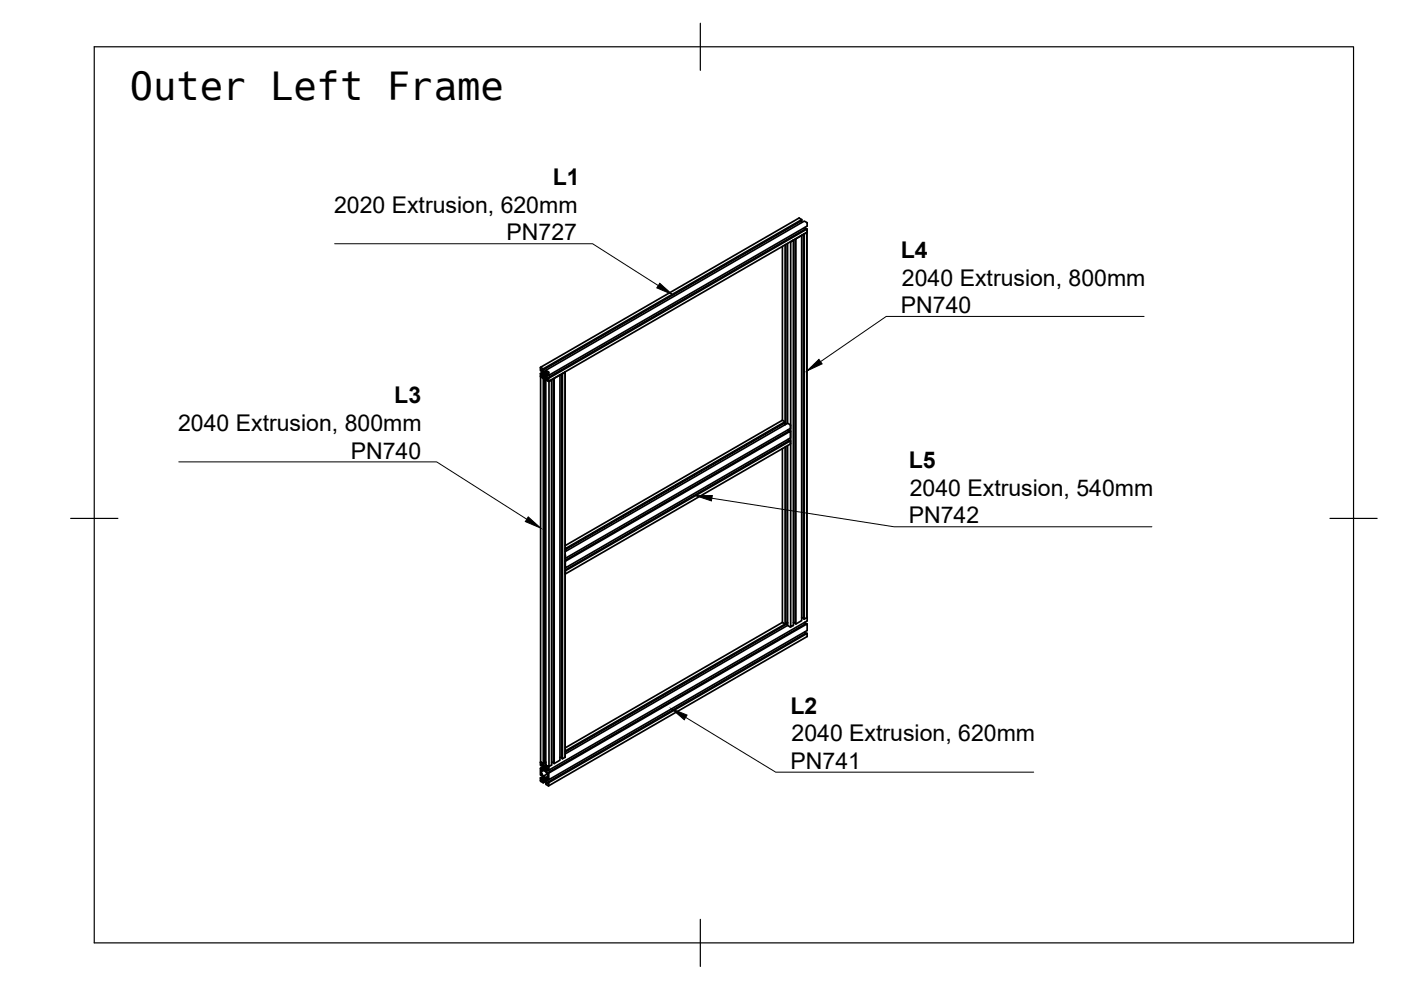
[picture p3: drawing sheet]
<svg xmlns="http://www.w3.org/2000/svg" width="297mm" height="210mm" viewBox="0 0 297 210" stroke-linecap="round" stroke-linejoin="round" font-family="sans-serif">
<!-- layer: Visible -->
<g fill="none" stroke="#000" stroke-width=".36">
<path d="M165.9 52.2v36.9M166.5 51.9v38.1l-.2-.3M166.6 51.8v38.1M167 51.6v38.1M167.6 51.3l.6-.4v81.7l-.6 .3zM167.7 51.3h-.1M168.2 50.9h.1M168.7 50.6h.1M169.5 46.3l.5 .3M169.5 46.2l-54.9 31.7M169.8 46.9l.2 .3M169.9 49.9l.1 81.7-1.3 .7"/>
<path d="M170 49.9l-1.3 .7v81.7l-.1-.1v-81.5M170.3 49.7v81.5l.2 .1v-81.7l.6-.3v81.7l-.6 .3M170.5 49.6h.1M170.6 48.3l.2 .2M171.1 48.5l-.1-.1-54.8 31.7v.2M171.1 49.2v-.7l-54.7 31.7-.2-.1M171.1 49.2h.1M114.6 77.9v.7l.1 .1M114.6 79.9v81.6M114.7 77.9l.5 .3 54.8-31.6v.2l-54.8 31.6v-.2M114.7 77.9h-.1M114.7 79.3v.3l.4-.2"/>
<path d="M114.9 78.6l-.2 .1v-.3l.4 .5v.6l-.4 .1M114.9 78.4l.3 .4 .5-.3 .6 .4 .1 .7 54.7-31.7v-.7l-.6-.3-54.8 31.6 .3 .5-.3 .1-.2-.1M115 78.3l.2 .1M115.1 78.9l-.5 .3v.7l.6 .4v81.6l-.5-.3M115.1 79.1l-.4 .2-.1-.1M115.3 79.7l-.4 .2 .3-.3 .3 .1 .5 .8-.3-.2M115.3 79.1l.3 .2v.3l-.3-.1zM115.5 79.8l-.3 .2-.3-.1M115.7 79.9l-.5 .4v-.3M115.7 80v.3M115.8 78.7l-.4 .2-.2-.1M115.8 79.5l.4-.2-.4 .2v-.2l.3-.2 .1 .4 .2 .1-.6 .3v-.3"/>
<path d="M115.8 79.9l.3 .4M115.8 78.8l-.4 .1M115.9 78.8l-.4 .2M116.2 79.4l-.4 .2M118.7 79.5v81.7l-1.2 .7M118.7 79.5l-1.2 .7v81.7l-.2-.1v-81.5M119.2 79.2h.1M119.8 78.8v.1M119.8 78.9l-.5 .3v81.7l-.2-.1v-81.5M119.8 78.9v81.7l-.5 .3M115.4 80.2v81.6l-.2 .1M115.7 80.6v81.6l.5 .3"/>
<path d="M115.9 80.3h-.2v.3l.6 .2M116.3 80.9l54.8-31.7v81.8M116.4 80.2v.6M116.4 80.9l.5-.3v81.6l-.5 .3zM116.4 80.9h-.1M116.9 80.5h.1M117.5 80.2h.1M165.9 95.1v36.9M165.9 89.1l.5 .3M165.9 89.1l-46.1 26.6M166.6 94.7v37.5l-.1 .1v-37.5M167 94.5v38.1l.5 .3"/>
<path d="M167.1 91.1l.1 .3M167.1 93.1l.1 .4M167.5 90l-.5-.3-47.2 27.3M167.5 90l.1 .2M167.6 94.1l-47.8 27.6M167.6 90.2v.6l-47.8 27.6M167.6 93.5l-.2-.1-47.6 27.5M167.6 91.4l-.2-.1-47.6 27.5M167.6 94v-.5l-47.8 27.5M119.8 116.3l46.6-26.9v.2l-46.6 27M119.8 118.9l.1 .1M119.8 117.6l.1 .1"/>
<path d="M119.9 119l47.7-27.6v1.5l-47.7 27.5zM119.8 120.4h.1M119.9 121.6l-.1 .1M166.5 132.3l-.6-.3-46.1 26.6M166.6 132h.4M167 132l-47.2 27.2M167 132.2l-47.2 27.2M167 132.6l-47.2 27.2M167.5 132.9h.2M168.2 132h.4M170 131h.3M170.6 131.9l.2 .4"/>
<path d="M170.6 134l.2 .3M171.1 130.9v.7l-54.7 31.7-.1-.8M171.1 132.3l-.1-.1-54.8 31.6-.1 .3M171.1 134.3l-.1-.1-54.8 31.6-.1 .3M114.6 161.5v.1M114.7 161.6l.5 .3M114.7 161.6l-.1 .7 .1 .1M114.7 165v.3l.4-.2M114.7 163v.3l.4-.2M114.8 163.5v.4M114.8 163.9h.1M114.9 163.5l.3-.2 .5 .3 .4 .6"/>
<path d="M114.9 164l.3 .6 .8-.5M114.9 163.5h-.1M114.9 162.3l-.2 .1v-.3l.4 .5v.6l-.4 .1M114.9 162l.3 .5 .5-.3v.2l.3 .2-.3 .2-.2-.1M114.9 164.3l-.2 .1v-.3l.4 .5v.6l-.4 .1M115.1 164.6l-.5 .3v.6l.6 .5M115.1 164.8l-.4 .2-.1-.1M115.1 162.6l-.5 .3v1.4l.1 .1M115.1 162.8l-.4 .2-.1-.1M115.2 164.6l.5 .3 .5-.3M115.3 165.4l-.4 .2 .3-.2 .3 .1 .5 .7-.3-.1M115.3 164.9l.3 .1v.3l-.3-.1z"/>
<path d="M115.3 162.8l.3 .2v.3l-.3-.1zM115.4 161.6h.3l-.5 .3v.2M115.4 162.6l.4-.1-.3 .2M115.5 165.6l-.3 .2-.3-.2M115.7 161.8l-.5 .3-.2-.1M115.7 165.7l-.5 .3v-.2M115.7 162.2l.5 .3M115.8 162.4l-.4 .2-.2-.1M115.8 163.2l.4-.2-.4 .2v-.2l.3-.2 .1 .4 .2 .1M115.8 163.6l.4 .4M115.8 165.6l.4 .4M116.1 164.2h.1"/>
<path d="M116.1 164.3h.1M116.1 164.6v.1M116.2 164.3h.1M116.2 164.3l-.1 .4M116.2 163.1l-.4 .2M116.2 163.8l.2 .1 54.7-31.6v1.4l-54.7 31.6v-1.4M116.2 165.1l-.4 .2v-.3l.3-.1 .1 .3 .2 .1-.6 .3v-.2M116.2 165.1l-.4 .2M116.2 165.2l-.4 .1M116.2 165.8l.2 .1 54.7-31.6v.7l-54.8 31.6M116.3 162.5h.1M116.3 163.3l-.5 .3v-.3"/>
<path d="M116.4 165.9l-.1 .7-.6-.3v-.2l.2-.1M116.9 161.6h.4M118.7 160.6h.4M119.8 160.5h.1"/>
</g>
<!-- layer: Border -->
<path d="M20 9.9h267v190h-267zM148.5 4.9v10M15 109.9h10M282 109.9h10M148.5 194.9v10" fill="none" stroke="#000" stroke-width=".25"/>
<!-- layer: Annotations -->
<path d="M139.9 60.1l2.6 2.3-3.2-1.4zM171.1 78.6l2.5-2.4 .7 .9zM112 109.6l2.6 2.4-3.2-1.4zM147.5 105.1h3.5l-.2 1.1zM142.4 150.3l3.3 1.3-.6 1z" fill="#000" stroke="#000" stroke-width=".21"/>
<path d="M71 51.7h54.6l14 8.9M242.6 67.1h-54.7l-13.9 9.6M37.9 97.9h54.7l19.1 12.2M150.9 105.6l38.6 6.1h54.7M145.4 152.1l19.1 11.6h54.7" fill="none" stroke="#000" stroke-width=".21"/>
<text font-size="8.2" x="27.5" y="21.2">Outer Left Frame</text>
<g font-size="4.9">
<text x="117.2" y="39.3">L1</text>
<text x="70.8" y="45.1">2020 Extrusion, 620mm</text>
<text x="107.4" y="51">PN727</text>
<text x="191" y="54.7">L4</text>
<text x="191.2" y="60.6">2040 Extrusion, 800mm</text>
<text x="191" y="66.4">PN740</text>
<text x="83.6" y="85.5">L3</text>
<text x="37.8" y="91.4">2040 Extrusion, 800mm</text>
<text x="74.4" y="97.2">PN740</text>
<text x="192.7" y="99.3">L5</text>
<text x="192.9" y="105.1">2040 Extrusion, 540mm</text>
<text x="192.7" y="111">PN742</text>
<text x="167.6" y="151.3">L2</text>
<text x="167.8" y="157.2">2040 Extrusion, 620mm</text>
<text x="167.6" y="163">PN741</text>
</g>
</svg>
